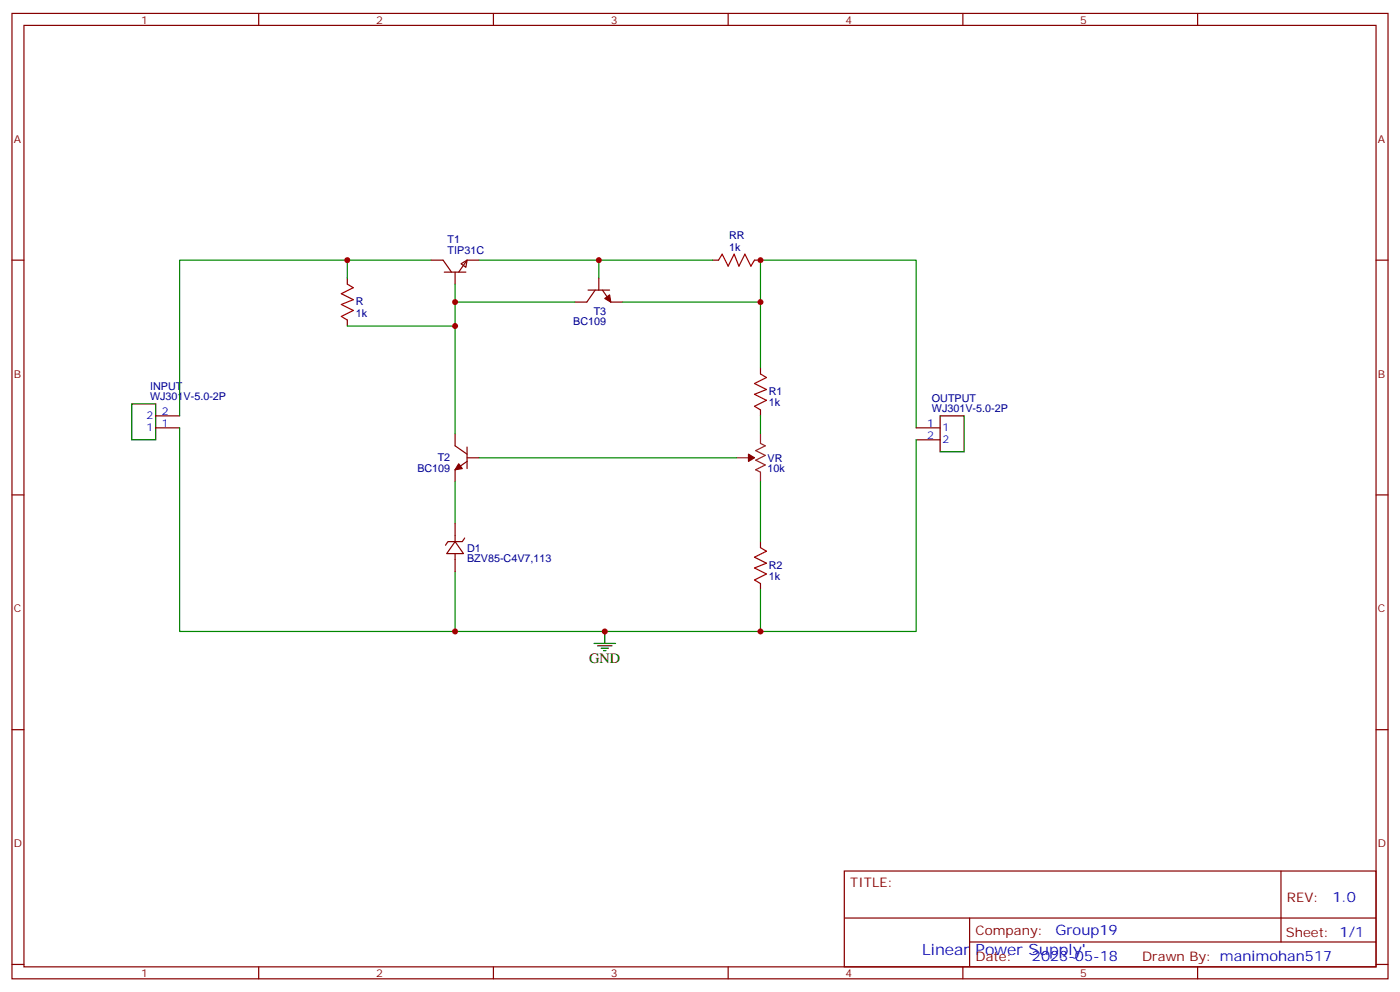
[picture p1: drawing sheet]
<svg xmlns="http://www.w3.org/2000/svg" width="412mm" height="292mm" viewBox="0 0 412 292" stroke-linecap="round" stroke-linejoin="round" font-family="sans-serif">
<g fill="none" stroke="#870000" stroke-width=".35">
<path d="M3.5 4h405.4v284.3h-405.4zM7.1 7.5h398.2v277.3h-398.2zM76.2 4v3.5M145.3 4v3.5M214.5 4v3.5M283.6 4v3.5M352.8 4v3.5M3.5 76.6h3.6M127 76.6h3.5l2.5 3.6M135.8 77.7l1.8-1.1-.4 2.1zM141.1 76.6h-3.5l-2.5 3.6M209.9 76.6h1.8"/>
<path d="M222.2 76.6h1.8M405.3 76.6h3.6M102.3 81.9v1.8M102.3 94.3v1.7M130.9 80.2h6.3M134.1 80.2v3.5M173.2 85.4h6.4M175.3 85.4l-2.4 3.6h-3.6M176.4 81.9v3.5M177.4 85.4l2.5 3.6h3.5M224 108.4v1.7M45.9 126h7"/>
<path d="M45.9 122.5h7M134.1 127.8v3.5l3.5 2.5M137.6 135.9l-3.5 2.5v3.5M137.6 134.8h3.5M137.6 131.7v6.3M224 120.7v1.8M269.9 126h7M269.9 129.5h7M3.5 145.8h3.6M134.1 159.5l2.4 3.6h-4.9zM134.1 154.2v5.3M136.9 158.5l-.7 1h-4.3l-.7 1.1"/>
<path d="M224 159.5v1.8M405.3 145.8h3.6M134.1 163.1v5.2M224 171.9v1.7M3.5 214.9h3.6M405.3 214.9h3.6M248.7 256.5h156.6v28.3h-156.6zM377.3 256.6v20.8M248.7 270.4h156.5M285.6 277.4h119.6M285.6 270.4v14.1M3.5 284.1h3.6"/>
<path d="M76.2 284.8v3.5M145.3 284.8v3.5M214.5 284.8v3.5M283.6 284.8v3.5M352.8 284.8v3.5M405.3 284.1h3.6"/>
</g>
<path d="M211.7 76.6l1-1.7 1.8 3.5 1.8-3.5 1.4 3.5 1.7-3.5 1.8 3.5 1-1.8M102.3 83.7l1.8 1-3.6 1.8 3.6 1.8-3.6 1.4 3.6 1.7-3.6 1.8 1.8 1.1M224 110.1l1.8 1.1-3.6 1.8 3.6 1.7-3.6 1.4 3.6 1.8-3.6 1.8 1.8 1M224 161.3l1.8 1-3.6 1.8 3.6 1.8-3.6 1.4 3.6 1.8-3.6 1.7 1.8 1.1" fill="none" stroke="#a10000" stroke-width=".35"/>
<g fill="#870000" stroke="#870000" stroke-width=".35">
<path d="M178.2 87.9l1.4-1 .3 2.1z"/>
<path d="M135.1 136.6l1.1 1.4-2.1 .4z"/>
<path d="M220.5 133.8l1.7 1-1.7 1.1z"/>
</g>
<path d="M217 134.8h3.5M224 127.8v2.8l1.4 .7-2.8 1.4 2.8 1.4-2.8 1.4 2.8 1.4-2.8 1.5 1.4 .7v2.8" fill="none" stroke="#8c2424" stroke-width=".35"/>
<g fill="none" stroke="#008700" stroke-width=".35">
<path d="M102.3 76.6h-49.4v45.9M127 76.6h-24.7v5.3M141.1 76.6h35.3v5.3M176.4 76.6h33.5M102.3 96h31.8M134.1 89h35.2M134.1 83.7v44.1M183.4 89h40.6M224 108.4v-31.8h45.9v49.4M52.9 126v60h81.2M141.1 134.8h75.9M224 122.5v5.3"/>
<path d="M269.9 129.5v56.5h-45.9M134.1 141.9v12.3M224 141.9v17.6M134.1 168.3v17.7h89.9v-12.4"/>
</g>
<path d="M38.8 119h7.1v10.5h-7.1zM276.9 122.5h7.1v10.6h-7.1zM175 189.5h6.3M176 190.2h4.3M177.1 190.9h2.1M177.8 191.6h.7M178.2 186v3.5" fill="none" stroke="#000" stroke-width=".35"/>
<g fill="#c00">
<circle cx="176.4" cy="76.6" r=".88"/>
<circle cx="134.1" cy="89" r=".88"/>
<circle cx="134.1" cy="96" r=".88"/>
<circle cx="224" cy="89" r=".88"/>
<circle cx="178.2" cy="186" r=".88"/>
<circle cx="224" cy="76.6" r=".88"/>
<circle cx="224" cy="186" r=".88"/>
<circle cx="102.3" cy="76.6" r=".88"/>
<circle cx="134.1" cy="186" r=".88"/>
</g>
<text font-size="4.6" fill="#00f" x="271.6" y="281.2">Linear Power Supply'</text>
<text font-size="4.2" x="173.6" y="195.2">GND</text>
<g font-size="4.2" fill="#00f">
<text x="392.5" y="265.8">1.0</text>
<text x="310.9" y="275.4">Group19</text>
<text x="304" y="283.2">2023-05-18</text>
</g>
<g font-size="3.9" fill="#800">
<text x="250.5" y="261.1">TITLE:</text>
<text x="379.1" y="265.8">REV:</text>
<text x="287.4" y="275.3">Company:</text>
<text x="378.7" y="275.9">Sheet: 1/1</text>
<text x="287.4" y="283">Date:</text>
<text x="336.4" y="283.1">Drawn By: manimohan517</text>
</g>
<g font-size="3.2" fill="#800">
<text x="41.6" y="6.9">1</text>
<text x="110.8" y="6.9">2</text>
<text x="179.9" y="6.9">3</text>
<text x="249.1" y="6.9">4</text>
<text x="318.2" y="6.9">5</text>
<text x="4.1" y="42.1">A</text>
<text x="405.9" y="42.1">A</text>
<text x="4.1" y="111.2">B</text>
<text x="405.9" y="111.2">B</text>
<text x="4.1" y="180.3">C</text>
<text x="405.9" y="180.3">C</text>
<text x="4.1" y="249.5">D</text>
<text x="405.9" y="249.5">D</text>
<text x="41.6" y="287.8">1</text>
<text x="110.8" y="287.8">2</text>
<text x="179.9" y="287.8">3</text>
<text x="249.1" y="287.8">4</text>
<text x="318.2" y="287.8">5</text>
</g>
<g font-size="3.2" fill="#000080">
<text x="131.9" y="71.6">T1</text>
<text x="214.8" y="70.5">RR</text>
<text x="131.9" y="74.9">TIP31C</text>
<text x="214.8" y="73.8">1k</text>
<text x="104.8" y="90">R</text>
<text x="104.8" y="93.2">1k</text>
<text x="168.9" y="95.8">BC109</text>
<text x="174.9" y="92.7">T3</text>
<text x="44.2" y="117.9">WJ301V-5.0-2P</text>
<text x="44.2" y="114.9">INPUT</text>
<text x="226.5" y="119.7">1k</text>
<text x="226.5" y="116.4">R1</text>
<text x="274.5" y="118.4">OUTPUT</text>
<text x="274.5" y="121.4">WJ301V-5.0-2P</text>
<text x="128.9" y="135.8">T2</text>
<text x="226.1" y="136">VR</text>
<text x="122.9" y="139.1">BC109</text>
<text x="226.1" y="139.1">10k</text>
<text x="137.6" y="165.6">BZV85-C4V7,113</text>
<text x="137.6" y="162.6">D1</text>
<text x="226.5" y="167.6">R2</text>
<text x="226.5" y="170.8">1k</text>
</g>
<g font-size="3.2" fill="#00f">
<text x="43.1" y="123.5">2</text>
<text x="47.6" y="125.7">1</text>
<text x="47.6" y="122.1">2</text>
<text x="273.1" y="125.7">1</text>
<text x="43.1" y="127.1">1</text>
<text x="273.1" y="129.2">2</text>
<text x="277.6" y="127.1">1</text>
<text x="277.6" y="130.6">2</text>
</g>
</svg>
